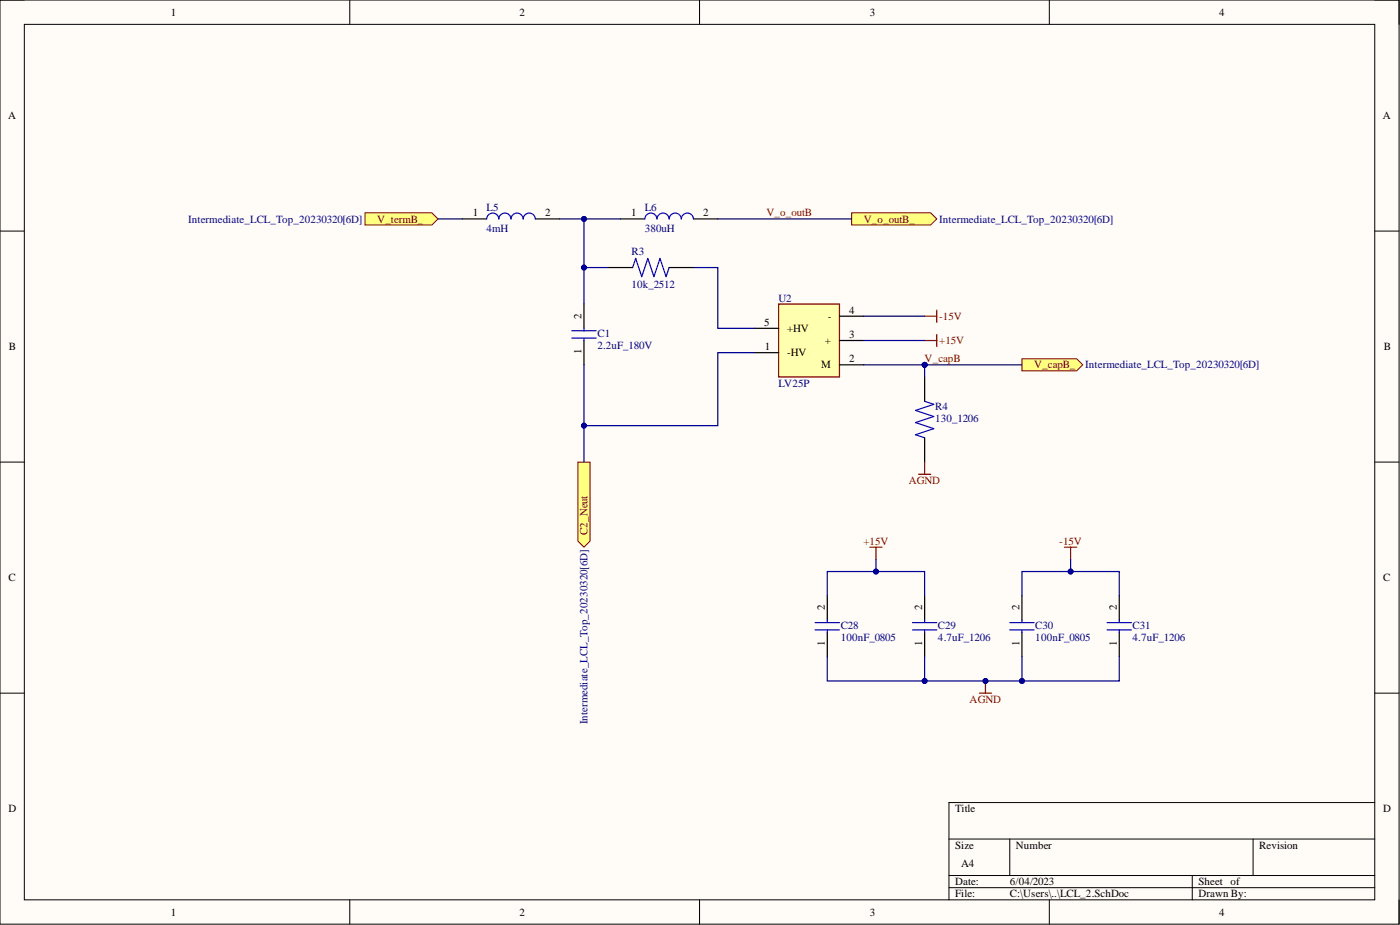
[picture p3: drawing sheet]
<svg xmlns="http://www.w3.org/2000/svg" width="292mm" height="193mm" viewBox="0 0 292 193" stroke-linecap="round" stroke-linejoin="round" font-family="sans-serif">
<path d="M0 0h291.9v192.8h-291.9z" fill-rule="evenodd" fill="#fffcf8"/>
<path d="M0 0h291.9v192.8h-291.9z" fill="none" stroke="#000" stroke-width=".21"/>
<path d="M5.1 5.1h281.7v182.6h-281.7z" fill-rule="evenodd" fill="#fffcf8"/>
<g fill="none" stroke="#000" stroke-width=".21">
<path d="M0 0h5.1M5.1 5.1h281.7v182.6h-281.7zM73 0v5.1M146 0v5.1M218.9 0v5.1M286.8 0h5.1v5.1M0 48.2h5.1M286.8 48.2h5.1M0 96.4h5.1M286.8 96.4h5.1M0 144.6h5.1M286.8 144.6h5.1"/>
<path d="M198 175h88.8M210.7 175v7.6M261.4 175v7.6M286.8 167.4h-88.8v20.3M73 187.7v5.1M146 187.7v5.1M198 182.6h88.8M198 185.2h88.8M218.9 187.7v5.1M248.8 182.6v5.1M291.9 187.7v5.1"/>
</g>
<path d="M121.8 63.4v5.1M121.8 71v5.1" fill="none" stroke="#000" stroke-width=".25"/>
<path d="M119.3 70.5h5.1M119.3 69h5.1M121.8 68.5v.5M121.8 70.5v.5" fill="none" stroke="#00f" stroke-width=".25"/>
<path d="M76.2 44.4h13.9l1.3 1.3-1.3 1.2h-13.9z" fill-rule="evenodd" fill="#ffff80"/>
<path d="M76.2 44.4h13.9l1.3 1.3-1.3 1.2h-13.9z" fill="none" stroke="#800000" stroke-width=".21"/>
<path d="M177.7 44.4h16.5l1.3 1.3-1.3 1.2h-16.5z" fill-rule="evenodd" fill="#ffff80"/>
<path d="M177.7 44.4h16.5l1.3 1.3-1.3 1.2h-16.5z" fill="none" stroke="#800000" stroke-width=".21"/>
<path d="M213.2 74.8h11.4l1.3 1.3-1.3 1.3h-11.4z" fill-rule="evenodd" fill="#ffff80"/>
<path d="M213.2 74.8h11.4l1.3 1.3-1.3 1.3h-11.4z" fill="none" stroke="#800000" stroke-width=".21"/>
<path d="M120.6 96.4h2.5v16.5l-1.3 1.3-1.2-1.3z" fill-rule="evenodd" fill="#ffff80"/>
<path d="M120.6 96.4h2.5v16.5l-1.3 1.3-1.2-1.3z" fill="none" stroke="#800000" stroke-width=".21"/>
<path d="M162.5 63.4h12.6v15.2h-12.6z" fill-rule="evenodd" fill="#ffffb0"/>
<path d="M162.5 63.4h12.6v15.2h-12.6zM192.9 71h2.6M192.9 66h2.6M195.5 64.7v2.5M195.5 69.8v2.5" fill="none" stroke="#800000" stroke-width=".25"/>
<path d="M157.4 73.6h5.1M157.4 68.5h5.1M175.1 76.1h5.1M175.1 71h5.1M175.1 66h5.1" fill="none" stroke="#000" stroke-width=".25"/>
<path d="M121.8 45.7v17.7" fill="none" stroke="#000080" stroke-width=".25"/>
<circle cx="121.8" cy="45.7" r=".51" fill="#000080"/>
<circle cx="121.8" cy="45.7" r=".51" fill="none" stroke="#000080" stroke-width=".21"/>
<circle cx="121.8" cy="55.8" r=".51" fill="#000080"/>
<circle cx="121.8" cy="55.8" r=".51" fill="none" stroke="#000080" stroke-width=".21"/>
<path d="M91.4 45.7h5.1M121.8 76.1v20.3" fill="none" stroke="#000080" stroke-width=".25"/>
<circle cx="121.8" cy="88.8" r=".51" fill="#000080"/>
<circle cx="121.8" cy="88.8" r=".51" fill="none" stroke="#000080" stroke-width=".21"/>
<path d="M149.8 45.7h27.9M157.4 73.6h-7.6v15.2h-28M180.2 66h12.7M180.2 71h12.7" fill="none" stroke="#000080" stroke-width=".25"/>
<circle cx="121.8" cy="88.8" r=".51" fill="#000080"/>
<circle cx="121.8" cy="88.8" r=".51" fill="none" stroke="#000080" stroke-width=".21"/>
<path d="M192.9 83.7l1.9 .7-3.8 1.2 3.8 1.3-3.8 1.3 3.8 1.2-3.8 1.3 1.9 .6" fill="none" stroke="#00f" stroke-width=".25"/>
<path d="M192.9 78.6v5.1M192.9 91.3v5.1" fill="none" stroke="#000" stroke-width=".25"/>
<path d="M180.2 76.1h33" fill="none" stroke="#000080" stroke-width=".25"/>
<circle cx="192.9" cy="76.1" r=".51" fill="#000080"/>
<circle cx="192.9" cy="76.1" r=".51" fill="none" stroke="#000080" stroke-width=".21"/>
<path d="M192.9 76.1v2.5" fill="none" stroke="#000080" stroke-width=".25"/>
<circle cx="192.9" cy="76.1" r=".51" fill="#000080"/>
<circle cx="192.9" cy="76.1" r=".51" fill="none" stroke="#000080" stroke-width=".21"/>
<path d="M191.6 98.9h2.6M192.9 96.4v2.5" fill="none" stroke="#800000" stroke-width=".25"/>
<path d="M121.8 55.8h5.1M144.7 55.8h5.1v12.7h7.6" fill="none" stroke="#000080" stroke-width=".25"/>
<circle cx="121.8" cy="55.8" r=".51" fill="#000080"/>
<circle cx="121.8" cy="55.8" r=".51" fill="none" stroke="#000080" stroke-width=".21"/>
<path d="M129.5 45.7h5M144.7 45.7h5.1" fill="none" stroke="#000" stroke-width=".25"/>
<path d="M134.5 45.7a1.27 1.27 0 0 1 1.3-1.2 1.27 1.27 0 0 1 1.3 1.2 1.27 1.27 0 0 1 1.2-1.2 1.27 1.27 0 0 1 1.3 1.2 1.27 1.27 0 0 1 1.3-1.2 1.27 1.27 0 0 1 1.2 1.2 1.27 1.27 0 0 1 1.3-1.2 1.27 1.27 0 0 1 1.3 1.2" fill="none" stroke="#00f" stroke-width=".25"/>
<circle cx="192.9" cy="76.1" r=".51" fill="#000080"/>
<circle cx="192.9" cy="76.1" r=".51" fill="none" stroke="#000080" stroke-width=".21"/>
<path d="M116.8 45.7h12.7" fill="none" stroke="#000080" stroke-width=".25"/>
<circle cx="121.8" cy="45.7" r=".51" fill="#000080"/>
<circle cx="121.8" cy="45.7" r=".51" fill="none" stroke="#000080" stroke-width=".21"/>
<path d="M96.5 45.7h5M111.7 45.7h5.1M172.6 124.3v5.1M172.6 131.9v5.1M192.9 124.3v5.1M192.9 131.9v5.1M213.2 124.3v5.1M213.2 131.9v5.1M233.5 124.3v5.1M233.5 131.9v5.1" fill="none" stroke="#000" stroke-width=".25"/>
<g fill="none" stroke="#00f" stroke-width=".25">
<path d="M101.5 45.7a1.27 1.27 0 0 1 1.3-1.2 1.27 1.27 0 0 1 1.3 1.2 1.27 1.27 0 0 1 1.2-1.2 1.27 1.27 0 0 1 1.3 1.2 1.27 1.27 0 0 1 1.3-1.2 1.27 1.27 0 0 1 1.2 1.2 1.27 1.27 0 0 1 1.3-1.2 1.27 1.27 0 0 1 1.3 1.2M170.1 131.4h5M170.1 129.9h5M172.6 129.4v.5M172.6 131.4v.5M190.4 131.4h5.1M190.4 129.9h5.1M192.9 129.4v.5M192.9 131.4v.5M210.7 131.4h5.1M210.7 129.9h5.1M213.2 129.4v.5"/>
<path d="M213.2 131.4v.5M231 131.4h5.1M231 129.9h5.1M233.5 129.4v.5M233.5 131.4v.5"/>
</g>
<path d="M204.3 144.6h2.6M205.6 142.1v2.5" fill="none" stroke="#800000" stroke-width=".25"/>
<circle cx="205.6" cy="142.1" r=".51" fill="#000080"/>
<circle cx="205.6" cy="142.1" r=".51" fill="none" stroke="#000080" stroke-width=".21"/>
<path d="M181.5 114.2h2.5M182.8 114.2v2.5M222.1 114.2h2.5M223.4 114.2v2.5" fill="none" stroke="#800000" stroke-width=".25"/>
<path d="M223.4 116.7v2.5" fill="none" stroke="#000080" stroke-width=".25"/>
<circle cx="223.4" cy="119.2" r=".51" fill="#000080"/>
<circle cx="223.4" cy="119.2" r=".51" fill="none" stroke="#000080" stroke-width=".21"/>
<path d="M182.8 116.7v2.5" fill="none" stroke="#000080" stroke-width=".25"/>
<circle cx="182.8" cy="119.2" r=".51" fill="#000080"/>
<circle cx="182.8" cy="119.2" r=".51" fill="none" stroke="#000080" stroke-width=".21"/>
<path d="M192.9 137v5.1" fill="none" stroke="#000080" stroke-width=".25"/>
<circle cx="192.9" cy="142.1" r=".51" fill="#000080"/>
<circle cx="192.9" cy="142.1" r=".51" fill="none" stroke="#000080" stroke-width=".21"/>
<path d="M213.2 137v5.1" fill="none" stroke="#000080" stroke-width=".25"/>
<circle cx="213.2" cy="142.1" r=".51" fill="#000080"/>
<circle cx="213.2" cy="142.1" r=".51" fill="none" stroke="#000080" stroke-width=".21"/>
<path d="M172.6 137v5.1h60.9v-5.1" fill="none" stroke="#000080" stroke-width=".25"/>
<circle cx="192.9" cy="142.1" r=".51" fill="#000080"/>
<circle cx="192.9" cy="142.1" r=".51" fill="none" stroke="#000080" stroke-width=".21"/>
<circle cx="205.6" cy="142.1" r=".51" fill="#000080"/>
<circle cx="205.6" cy="142.1" r=".51" fill="none" stroke="#000080" stroke-width=".21"/>
<circle cx="213.2" cy="142.1" r=".51" fill="#000080"/>
<circle cx="213.2" cy="142.1" r=".51" fill="none" stroke="#000080" stroke-width=".21"/>
<path d="M172.6 124.3v-5.1h20.3v5.1" fill="none" stroke="#000080" stroke-width=".25"/>
<circle cx="182.8" cy="119.2" r=".51" fill="#000080"/>
<circle cx="182.8" cy="119.2" r=".51" fill="none" stroke="#000080" stroke-width=".21"/>
<path d="M213.2 124.3v-5.1h20.3v5.1" fill="none" stroke="#000080" stroke-width=".25"/>
<circle cx="223.4" cy="119.2" r=".51" fill="#000080"/>
<circle cx="223.4" cy="119.2" r=".51" fill="none" stroke="#000080" stroke-width=".21"/>
<path d="M132 55.8l.6-1.9 1.3 3.8 1.3-3.8 1.2 3.8 1.3-3.8 1.3 3.8 .6-1.9" fill="none" stroke="#00f" stroke-width=".25"/>
<path d="M126.9 55.8h5.1M139.6 55.8h5.1" fill="none" stroke="#000" stroke-width=".25"/>
<g font-size="2.3">
<text x="35.6" y="3.3">1</text>
<text x="108.4" y="3.3">2</text>
<text x="181.5" y="3.3">3</text>
<text x="254.3" y="3.3">4</text>
<text x="1.7" y="24.9">A</text>
<text x="288.5" y="24.9">A</text>
<text x="98.7" y="45.2">1</text>
<text x="113.7" y="45.2">2</text>
<text x="131.7" y="45.2">1</text>
<text x="146.7" y="45.2">2</text>
<text x="177.2" y="65.5">4</text>
<text x="121.3" y="66.5" transform="rotate(-90 121.3 66.5)">2</text>
<text x="159.4" y="68">5</text>
<text x="164.2" y="69.3">+HV</text>
<text x="172.1" y="71.8">+</text>
<text x="172.7" y="66.7">-</text>
<text x="177.2" y="70.5">3</text>
<text x="1.9" y="73.1">B</text>
<text x="121.3" y="73.9" transform="rotate(-90 121.3 73.9)">1</text>
<text x="159.6" y="73.1">1</text>
<text x="164.2" y="74.3">-HV</text>
<text x="171.3" y="76.9">M</text>
<text x="177.2" y="75.6">2</text>
<text x="288.7" y="73.1">B</text>
<text x="1.8" y="121.3">C</text>
<text x="288.6" y="121.3">C</text>
<text x="172.1" y="127.3" transform="rotate(-90 172.1 127.3)">2</text>
<text x="192.4" y="127.3" transform="rotate(-90 192.4 127.3)">2</text>
<text x="212.7" y="127.3" transform="rotate(-90 212.7 127.3)">2</text>
<text x="233" y="127.3" transform="rotate(-90 233 127.3)">2</text>
<text x="172.1" y="134.8" transform="rotate(-90 172.1 134.8)">1</text>
<text x="192.4" y="134.8" transform="rotate(-90 192.4 134.8)">1</text>
<text x="212.7" y="134.8" transform="rotate(-90 212.7 134.8)">1</text>
<text x="233" y="134.8" transform="rotate(-90 233 134.8)">1</text>
<text x="1.8" y="169.5">D</text>
<text x="199.3" y="169.5">Title</text>
<text x="288.6" y="169.5">D</text>
<text x="199.3" y="177.1">Size</text>
<text x="212" y="177.1">Number</text>
<text x="262.7" y="177.1">Revision</text>
<text x="199.3" y="184.7">Date:</text>
<text x="200.5" y="180.9">A4</text>
<text x="210.7" y="184.7">6/04/2023</text>
<text x="250" y="184.7">Sheet of</text>
<text x="35.6" y="191">1</text>
<text x="108.4" y="191">2</text>
<text x="181.5" y="191">3</text>
<text x="199.3" y="187.2">File:</text>
<text x="210.7" y="187.2">C:\Users\..\LCL_2.SchDoc</text>
<text x="250" y="187.2">Drawn By:</text>
<text x="254.3" y="191">4</text>
</g>
<g font-size="2.3" fill="#000080">
<text x="39.3" y="46.4">Intermediate_LCL_Top_20230320[6D]</text>
<text x="101.5" y="44">L5</text>
<text x="134.5" y="44">L6</text>
<text x="196" y="46.4">Intermediate_LCL_Top_20230320[6D]</text>
<text x="101.5" y="48.5">4mH</text>
<text x="131.7" y="53.2">R3</text>
<text x="134.5" y="48.5">380uH</text>
<text x="131.7" y="60">10k_2512</text>
<text x="162.5" y="62.9">U2</text>
<text x="124.6" y="70.3">C1</text>
<text x="124.6" y="72.8">2.2uF_180V</text>
<text x="226.4" y="76.9">Intermediate_LCL_Top_20230320[6D]</text>
<text x="162.5" y="80.7">LV25P</text>
<text x="195.1" y="85.5">R4</text>
<text x="195.1" y="88">130_1206</text>
<text x="175.4" y="131.2">C28</text>
<text x="195.7" y="131.2">C29</text>
<text x="216" y="131.2">C30</text>
<text x="236.3" y="131.2">C31</text>
<text x="175.4" y="133.7">100nF_0805</text>
<text x="195.7" y="133.7">4.7uF_1206</text>
<text x="216" y="133.7">100nF_0805</text>
<text x="236.3" y="133.7">4.7uF_1206</text>
<text x="122.6" y="151" transform="rotate(-90 122.6 151)">Intermediate_LCL_Top_20230320[6D]</text>
</g>
<g font-size="2.3" fill="#800000">
<text x="78.7" y="46.4">V_termB_</text>
<text x="159.9" y="45.2">V_o_outB</text>
<text x="180.2" y="46.4">V_o_outB_</text>
<text x="196" y="71.8">+15V</text>
<text x="196" y="66.7">-15V</text>
<text x="192.9" y="75.6">V_capB</text>
<text x="215.8" y="76.9">V_capB_</text>
<text x="189.6" y="101">AGND</text>
<text x="122.6" y="111.6" transform="rotate(-90 122.6 111.6)">C2_Neut</text>
<text x="180.1" y="113.7">+15V</text>
<text x="221" y="113.7">-15V</text>
<text x="202.3" y="146.6">AGND</text>
</g>
</svg>
